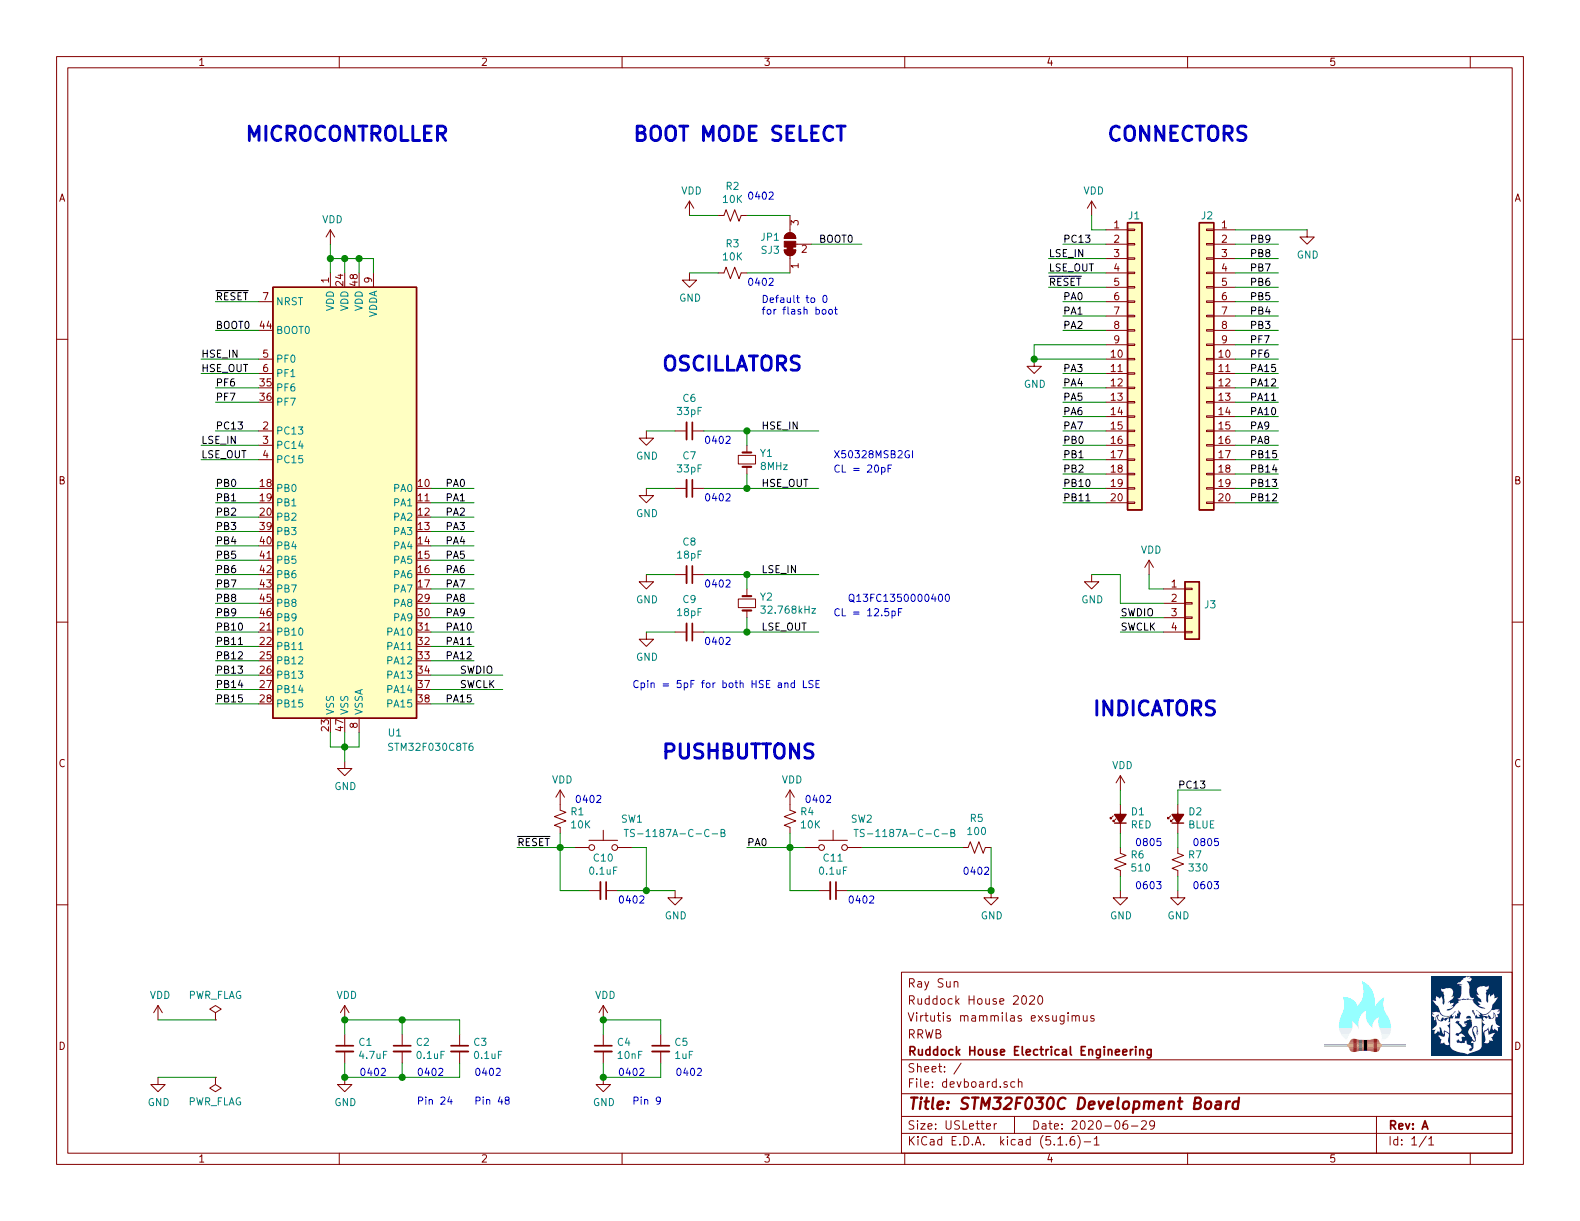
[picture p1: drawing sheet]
EESchema Schematic File Version 4
EELAYER 30 0
EELAYER END
$Descr USLetter 11000 8500
encoding utf-8
Sheet 1 1
Title "STM32F030C Development Board"
Date "2020-06-29"
Rev "A"
Comp "Ruddock House Electrical Engineering"
Comment1 "RRWB"
Comment2 "Virtutis mammilas exsugimus"
Comment3 "Ruddock House 2020"
Comment4 "Ray Sun"
$EndDescr
Wire Wire Line
	2400 5300 2400 5200
Wire Wire Line
	2300 5100 2300 5200
Wire Wire Line
	2300 5200 2400 5200
Connection ~ 2400 5200
Wire Wire Line
	2400 5200 2400 5100
Wire Wire Line
	2500 5100 2500 5200
Wire Wire Line
	2500 5200 2400 5200
$Comp
L Jumper:SolderJumper_3_Bridged12 JP?
U 1 1
P 5500 1700
AR Path="/5EF41CB3/5EFA557D" Ref="JP?"  Part="1" 
AR Path="/5EFA557D" Ref="JP1"  Part="1" 
F 0 "JP1" V 5546 1767 50  0000 L CNN
F 1 "SJ3" V 5455 1767 50  0000 L CNN
F 2 "timekey:SolderJumper-3_P1.3mm_Bridged12_Pad1.0x1.5mm_NoMark" H 5500 1700 50  0001 C CNN
F 3 "~" H 5500 1700 50  0001 C CNN
F 4 "Solder Jumper, 3 Pin, 1-2 Bridged" V 5500 1700 50  0001 C CNN "Comment"
F 5 "N/A" H 5500 1700 50  0001 C CNN "Package"
F 6 "N/A" V 5500 1700 50  0001 C CNN "LCSC"
	1    5500 1700
	0    -1   -1   0   
$EndComp
$Comp
L power:GND #PWR?
U 1 1
P 4800 1900
AR Path="/5EF41CB3/5EFA5583" Ref="#PWR?"  Part="1" 
AR Path="/5EFA5583" Ref="#PWR014"  Part="1" 
F 0 "#PWR014" H 4800 1650 50  0001 C CNN
F 1 "GND" H 4805 1727 50  0000 C CNN
F 2 "" H 4800 1900 50  0001 C CNN
F 3 "" H 4800 1900 50  0001 C CNN
	1    4800 1900
	1    0    0    -1  
$EndComp
$Comp
L Device:R_Small_US R?
U 1 1
P 5100 1500
AR Path="/5EF41CB3/5EFA558D" Ref="R?"  Part="1" 
AR Path="/5EFA558D" Ref="R2"  Part="1" 
F 0 "R2" V 4895 1500 50  0000 C CNN
F 1 "10K" V 4986 1500 50  0000 C CNN
F 2 "Resistor_SMD:R_0402_1005Metric" H 5100 1500 50  0001 C CNN
F 3 "~" H 5100 1500 50  0001 C CNN
F 4 "10K 0402 1% 1/16W" V 5100 1500 50  0001 C CNN "Comment"
F 5 "0402_R" H 5100 1500 50  0001 C CNN "Package"
F 6 " C25744" V 5100 1500 50  0001 C CNN "LCSC"
	1    5100 1500
	0    1    1    0   
$EndComp
Wire Wire Line
	4800 1900 5000 1900
Wire Wire Line
	5200 1900 5500 1900
Wire Wire Line
	5200 1500 5500 1500
Wire Wire Line
	5650 1700 6000 1700
Wire Wire Line
	4800 1500 5000 1500
$Comp
L MCU_ST_STM32F0:STM32F030C8Tx U?
U 1 1
P 2400 3500
AR Path="/5EF41CB3/5EFA559F" Ref="U?"  Part="1" 
AR Path="/5EFA559F" Ref="U1"  Part="1" 
F 0 "U1" H 2750 1900 50  0000 C CNN
F 1 "STM32F030C8T6" H 3000 1800 50  0000 C CNN
F 2 "Package_QFP:LQFP-48_7x7mm_P0.5mm" H 1900 2000 50  0001 R CNN
F 3 "http://www.st.com/st-web-ui/static/active/en/resource/technical/document/datasheet/DM00088500.pdf" H 2400 3500 50  0001 C CNN
F 4 "STM32F030C8T6" H 2400 3500 50  0001 C CNN "Comment"
F 5 "LQFP48" H 2400 3500 50  0001 C CNN "Package"
F 6 "C23922" H 2400 3500 50  0001 C CNN "LCSC"
	1    2400 3500
	1    0    0    -1  
$EndComp
$Comp
L power:VDD #PWR?
U 1 1
P 2300 1700
AR Path="/5EF41CB3/5EFA55A6" Ref="#PWR?"  Part="1" 
AR Path="/5EFA55A6" Ref="#PWR03"  Part="1" 
F 0 "#PWR03" H 2300 1550 50  0001 C CNN
F 1 "VDD" H 2315 1873 50  0000 C CNN
F 2 "" H 2300 1700 50  0001 C CNN
F 3 "" H 2300 1700 50  0001 C CNN
	1    2300 1700
	1    0    0    -1  
$EndComp
Wire Wire Line
	2300 1700 2300 1800
Wire Wire Line
	2400 1900 2400 1800
Wire Wire Line
	2400 1800 2300 1800
Connection ~ 2300 1800
Wire Wire Line
	2300 1800 2300 1900
Wire Wire Line
	2500 1900 2500 1800
Wire Wire Line
	2500 1800 2400 1800
Connection ~ 2400 1800
Wire Wire Line
	2600 1900 2600 1800
Wire Wire Line
	2600 1800 2500 1800
Connection ~ 2500 1800
Text Label 1400 2500 0    50   ~ 0
HSE_IN
Text Label 1400 2600 0    50   ~ 0
HSE_OUT
Text Label 1400 3100 0    50   ~ 0
LSE_IN
Text Label 1400 3200 0    50   ~ 0
LSE_OUT
Wire Wire Line
	1400 2500 1800 2500
Wire Wire Line
	1400 2600 1800 2600
Wire Wire Line
	1400 3100 1800 3100
Wire Wire Line
	1400 3200 1800 3200
$Comp
L Device:C_Small C?
U 1 1
P 2800 7300
AR Path="/5EF41CB3/5EFA55C5" Ref="C?"  Part="1" 
AR Path="/5EFA55C5" Ref="C2"  Part="1" 
F 0 "C2" H 2892 7346 50  0000 L CNN
F 1 "0.1uF" H 2892 7255 50  0000 L CNN
F 2 "Capacitor_SMD:C_0402_1005Metric" H 2800 7300 50  0001 C CNN
F 3 "~" H 2800 7300 50  0001 C CNN
F 4 "100nF 0402 16V" H 2800 7300 50  0001 C CNN "Comment"
F 5 "0402_C" H 2800 7300 50  0001 C CNN "Package"
F 6 "C1525" H 2800 7300 50  0001 C CNN "LCSC"
	1    2800 7300
	1    0    0    -1  
$EndComp
Text Notes 2900 7700 0    50   ~ 0
Pin 24
Text Notes 3300 7700 0    50   ~ 0
Pin 48
$Comp
L power:VDD #PWR?
U 1 1
P 2400 7100
AR Path="/5EF41CB3/5EFA55CD" Ref="#PWR?"  Part="1" 
AR Path="/5EFA55CD" Ref="#PWR05"  Part="1" 
F 0 "#PWR05" H 2400 6950 50  0001 C CNN
F 1 "VDD" H 2415 7273 50  0000 C CNN
F 2 "" H 2400 7100 50  0001 C CNN
F 3 "" H 2400 7100 50  0001 C CNN
	1    2400 7100
	1    0    0    -1  
$EndComp
$Comp
L power:GND #PWR?
U 1 1
P 2400 7500
AR Path="/5EF41CB3/5EFA55D3" Ref="#PWR?"  Part="1" 
AR Path="/5EFA55D3" Ref="#PWR06"  Part="1" 
F 0 "#PWR06" H 2400 7250 50  0001 C CNN
F 1 "GND" H 2405 7327 50  0000 C CNN
F 2 "" H 2400 7500 50  0001 C CNN
F 3 "" H 2400 7500 50  0001 C CNN
	1    2400 7500
	1    0    0    -1  
$EndComp
Wire Wire Line
	2400 7500 2800 7500
Wire Wire Line
	2400 7500 2400 7400
Wire Wire Line
	3200 7400 3200 7500
Connection ~ 2800 7500
Wire Wire Line
	2800 7500 3200 7500
Wire Wire Line
	2800 7400 2800 7500
Connection ~ 2400 7500
Wire Wire Line
	2800 7100 2800 7200
Wire Wire Line
	2400 7100 2800 7100
Wire Wire Line
	3200 7100 3200 7200
Connection ~ 2400 7100
Wire Wire Line
	2800 7100 3200 7100
Wire Wire Line
	2400 7100 2400 7200
Connection ~ 2800 7100
Text Notes 2500 7500 0    50   ~ 0
0402
Text Notes 2900 7500 0    50   ~ 0
0402
Text Notes 3300 7500 0    50   ~ 0
0402
$Comp
L Device:C_Small C?
U 1 1
P 2400 7300
AR Path="/5EF41CB3/5EFA561B" Ref="C?"  Part="1" 
AR Path="/5EFA561B" Ref="C1"  Part="1" 
F 0 "C1" H 2492 7346 50  0000 L CNN
F 1 "4.7uF" H 2492 7255 50  0000 L CNN
F 2 "Capacitor_SMD:C_0402_1005Metric" H 2400 7300 50  0001 C CNN
F 3 "~" H 2400 7300 50  0001 C CNN
F 4 "4.7uF 0402 10V" H 2400 7300 50  0001 C CNN "Comment"
F 5 "0402_C" H 2400 7300 50  0001 C CNN "Package"
F 6 "C23733" H 2400 7300 50  0001 C CNN "LCSC"
	1    2400 7300
	1    0    0    -1  
$EndComp
$Comp
L Device:C_Small C?
U 1 1
P 3200 7300
AR Path="/5EF41CB3/5EFA5624" Ref="C?"  Part="1" 
AR Path="/5EFA5624" Ref="C3"  Part="1" 
F 0 "C3" H 3292 7346 50  0000 L CNN
F 1 "0.1uF" H 3292 7255 50  0000 L CNN
F 2 "Capacitor_SMD:C_0402_1005Metric" H 3200 7300 50  0001 C CNN
F 3 "~" H 3200 7300 50  0001 C CNN
F 4 "100nF 0402 16V" H 3200 7300 50  0001 C CNN "Comment"
F 5 "0402_C" H 3200 7300 50  0001 C CNN "Package"
F 6 "C1525" H 3200 7300 50  0001 C CNN "LCSC"
	1    3200 7300
	1    0    0    -1  
$EndComp
$Comp
L Device:C_Small C?
U 1 1
P 4200 7300
AR Path="/5EF41CB3/5EFA562D" Ref="C?"  Part="1" 
AR Path="/5EFA562D" Ref="C4"  Part="1" 
F 0 "C4" H 4292 7346 50  0000 L CNN
F 1 "10nF" H 4292 7255 50  0000 L CNN
F 2 "Capacitor_SMD:C_0402_1005Metric" H 4200 7300 50  0001 C CNN
F 3 "~" H 4200 7300 50  0001 C CNN
F 4 "10nF 0402 50V" H 4200 7300 50  0001 C CNN "Comment"
F 5 "0402_C" H 4200 7300 50  0001 C CNN "Package"
F 6 " C15195" H 4200 7300 50  0001 C CNN "LCSC"
	1    4200 7300
	1    0    0    -1  
$EndComp
$Comp
L power:VDD #PWR?
U 1 1
P 4200 7100
AR Path="/5EF41CB3/5EFA5633" Ref="#PWR?"  Part="1" 
AR Path="/5EFA5633" Ref="#PWR07"  Part="1" 
F 0 "#PWR07" H 4200 6950 50  0001 C CNN
F 1 "VDD" H 4215 7273 50  0000 C CNN
F 2 "" H 4200 7100 50  0001 C CNN
F 3 "" H 4200 7100 50  0001 C CNN
	1    4200 7100
	1    0    0    -1  
$EndComp
$Comp
L power:GND #PWR?
U 1 1
P 4200 7500
AR Path="/5EF41CB3/5EFA5639" Ref="#PWR?"  Part="1" 
AR Path="/5EFA5639" Ref="#PWR08"  Part="1" 
F 0 "#PWR08" H 4200 7250 50  0001 C CNN
F 1 "GND" H 4205 7327 50  0000 C CNN
F 2 "" H 4200 7500 50  0001 C CNN
F 3 "" H 4200 7500 50  0001 C CNN
	1    4200 7500
	1    0    0    -1  
$EndComp
Wire Wire Line
	4200 7500 4600 7500
Wire Wire Line
	4200 7400 4200 7500
Connection ~ 4200 7500
Wire Wire Line
	4200 7100 4200 7200
Wire Wire Line
	4200 7100 4600 7100
Connection ~ 4200 7100
Text Notes 4300 7500 0    50   ~ 0
0402
$Comp
L Device:C_Small C?
U 1 1
P 4600 7300
AR Path="/5EF41CB3/5EFA5649" Ref="C?"  Part="1" 
AR Path="/5EFA5649" Ref="C5"  Part="1" 
F 0 "C5" H 4692 7346 50  0000 L CNN
F 1 "1uF" H 4692 7255 50  0000 L CNN
F 2 "Capacitor_SMD:C_0402_1005Metric" H 4600 7300 50  0001 C CNN
F 3 "~" H 4600 7300 50  0001 C CNN
F 4 "1uF 0402 25V" H 4600 7300 50  0001 C CNN "Comment"
F 5 "0402_C" H 4600 7300 50  0001 C CNN "Package"
F 6 "C52923" H 4600 7300 50  0001 C CNN "LCSC"
	1    4600 7300
	1    0    0    -1  
$EndComp
Wire Wire Line
	4600 7500 4600 7400
Wire Wire Line
	4600 7200 4600 7100
Text Notes 4400 7700 0    50   ~ 0
Pin 9
Text Notes 4700 7500 0    50   ~ 0
0402
Text Label 1500 2100 0    50   ~ 0
~RESET
Wire Wire Line
	1500 2100 1800 2100
Text Label 1500 2300 0    50   ~ 0
BOOT0
Wire Wire Line
	1500 2300 1800 2300
Text Label 5700 1700 0    50   ~ 0
BOOT0
Text Notes 4400 1000 0    100  ~ 20
BOOT MODE SELECT
Text Notes 5300 2200 0    50   ~ 0
Default to 0\nfor flash boot
Text Notes 4600 5300 0    100  ~ 20
PUSHBUTTONS
$Comp
L Switch:SW_Push SW?
U 1 1
P 4200 5900
AR Path="/5EF41CB3/5EFA565F" Ref="SW?"  Part="1" 
AR Path="/5EFA565F" Ref="SW1"  Part="1" 
F 0 "SW1" H 4400 6100 50  0000 C CNN
F 1 "TS-1187A-C-C-B" H 4700 6000 50  0000 C CNN
F 2 "timekey:SW_Push_PTS526" H 4200 6100 50  0001 C CNN
F 3 "https://datasheet.lcsc.com/szlcsc/XKB-TS-1187A-C-C-A_C318889.pdf" H 4200 6100 50  0001 C CNN
F 4 "Tactile Switch SPST 5.10mm X 5.10mm X 1.7mm 50mA 12VDC" H 4200 5900 50  0001 C CNN "Comment"
F 5 "SW-4_5.1x5.1x1.7" H 4200 5900 50  0001 C CNN "Package"
F 6 "C318889" H 4200 5900 50  0001 C CNN "LCSC"
	1    4200 5900
	1    0    0    -1  
$EndComp
$Comp
L Device:C_Small C?
U 1 1
P 4200 6200
AR Path="/5EF41CB3/5EFA5668" Ref="C?"  Part="1" 
AR Path="/5EFA5668" Ref="C10"  Part="1" 
F 0 "C10" V 3971 6200 50  0000 C CNN
F 1 "0.1uF" V 4062 6200 50  0000 C CNN
F 2 "Capacitor_SMD:C_0402_1005Metric" H 4200 6200 50  0001 C CNN
F 3 "~" H 4200 6200 50  0001 C CNN
F 4 "100nF 0402 16V" H 4200 6200 50  0001 C CNN "Comment"
F 5 "0402_C" H 4200 6200 50  0001 C CNN "Package"
F 6 "C1525" H 4200 6200 50  0001 C CNN "LCSC"
	1    4200 6200
	0    1    1    0   
$EndComp
Text Label 3600 5900 0    50   ~ 0
~RESET
Wire Wire Line
	3600 5900 3900 5900
Wire Wire Line
	4100 6200 3900 6200
Wire Wire Line
	3900 6200 3900 5900
Connection ~ 3900 5900
Wire Wire Line
	3900 5900 4000 5900
Wire Wire Line
	4300 6200 4500 6200
Wire Wire Line
	4500 6200 4500 5900
Wire Wire Line
	4500 5900 4400 5900
$Comp
L power:GND #PWR?
U 1 1
P 4700 6200
AR Path="/5EF41CB3/5EFA5677" Ref="#PWR?"  Part="1" 
AR Path="/5EFA5677" Ref="#PWR016"  Part="1" 
F 0 "#PWR016" H 4700 5950 50  0001 C CNN
F 1 "GND" H 4705 6027 50  0000 C CNN
F 2 "" H 4700 6200 50  0001 C CNN
F 3 "" H 4700 6200 50  0001 C CNN
	1    4700 6200
	1    0    0    -1  
$EndComp
Wire Wire Line
	4700 6200 4500 6200
Connection ~ 4500 6200
Text Notes 4600 2600 0    100  ~ 20
OSCILLATORS
$Comp
L Device:R_Small_US R?
U 1 1
P 5100 1900
AR Path="/5EF41CB3/5EFA5684" Ref="R?"  Part="1" 
AR Path="/5EFA5684" Ref="R3"  Part="1" 
F 0 "R3" V 4895 1900 50  0000 C CNN
F 1 "10K" V 4986 1900 50  0000 C CNN
F 2 "Resistor_SMD:R_0402_1005Metric" H 5100 1900 50  0001 C CNN
F 3 "~" H 5100 1900 50  0001 C CNN
F 4 "10K 0402 1% 1/16W" V 5100 1900 50  0001 C CNN "Comment"
F 5 "0402_R" H 5100 1900 50  0001 C CNN "Package"
F 6 " C25744" V 5100 1900 50  0001 C CNN "LCSC"
	1    5100 1900
	0    1    1    0   
$EndComp
Text Notes 1700 1000 0    100  ~ 20
MICROCONTROLLER
$Comp
L Connector_Generic:Conn_01x04 J?
U 1 1
P 8300 4200
AR Path="/5EF41CB3/5EFA568E" Ref="J?"  Part="1" 
AR Path="/5EFA568E" Ref="J3"  Part="1" 
F 0 "J3" H 8380 4192 50  0000 L CNN
F 1 "PinHeader_0.1_01x04" H 8380 4101 50  0001 L CNN
F 2 "Connector_PinHeader_2.54mm:PinHeader_1x04_P2.54mm_Vertical" H 8300 4200 50  0001 C CNN
F 3 "~" H 8300 4200 50  0001 C CNN
F 4 "Pin Header, 2.54mm Pitch, 01x04" H 8300 4200 50  0001 C CNN "Comment"
F 5 "N/A" H 8300 4200 50  0001 C CNN "Package"
F 6 "N/A" H 8300 4200 50  0001 C CNN "LCSC"
	1    8300 4200
	1    0    0    -1  
$EndComp
$Comp
L power:VDD #PWR?
U 1 1
P 8000 4000
AR Path="/5EF41CB3/5EFA5696" Ref="#PWR?"  Part="1" 
AR Path="/5EFA5696" Ref="#PWR020"  Part="1" 
F 0 "#PWR020" H 8000 3850 50  0001 C CNN
F 1 "VDD" H 8015 4173 50  0000 C CNN
F 2 "" H 8000 4000 50  0001 C CNN
F 3 "" H 8000 4000 50  0001 C CNN
	1    8000 4000
	1    0    0    -1  
$EndComp
Wire Wire Line
	8000 4000 8000 4100
Wire Wire Line
	8000 4100 8100 4100
$Comp
L power:GND #PWR?
U 1 1
P 7600 4000
AR Path="/5EF41CB3/5EFA569E" Ref="#PWR?"  Part="1" 
AR Path="/5EFA569E" Ref="#PWR019"  Part="1" 
F 0 "#PWR019" H 7600 3750 50  0001 C CNN
F 1 "GND" H 7605 3827 50  0000 C CNN
F 2 "" H 7600 4000 50  0001 C CNN
F 3 "" H 7600 4000 50  0001 C CNN
	1    7600 4000
	1    0    0    -1  
$EndComp
Wire Wire Line
	7600 4000 7800 4000
Wire Wire Line
	7800 4000 7800 4200
Wire Wire Line
	7800 4200 8100 4200
Text Label 7800 4400 0    50   ~ 0
SWCLK
Text Label 7800 4300 0    50   ~ 0
SWDIO
Wire Wire Line
	8100 4300 7800 4300
Wire Wire Line
	8100 4400 7800 4400
$Comp
L Device:R_Small_US R?
U 1 1
P 3900 5700
AR Path="/5EF41CB3/5EFA56AF" Ref="R?"  Part="1" 
AR Path="/5EFA56AF" Ref="R1"  Part="1" 
F 0 "R1" H 3832 5654 50  0000 R CNN
F 1 "10K" H 3832 5745 50  0000 R CNN
F 2 "Resistor_SMD:R_0402_1005Metric" H 3900 5700 50  0001 C CNN
F 3 "~" H 3900 5700 50  0001 C CNN
F 4 "10K 0402 1% 1/16W" V 3900 5700 50  0001 C CNN "Comment"
F 5 "0402_R" H 3900 5700 50  0001 C CNN "Package"
F 6 " C25744" V 3900 5700 50  0001 C CNN "LCSC"
	1    3900 5700
	-1   0    0    1   
$EndComp
Wire Wire Line
	3900 5900 3900 5800
$Comp
L power:VDD #PWR?
U 1 1
P 3900 5600
AR Path="/5EF41CB3/5EFA56B6" Ref="#PWR?"  Part="1" 
AR Path="/5EFA56B6" Ref="#PWR015"  Part="1" 
F 0 "#PWR015" H 3900 5450 50  0001 C CNN
F 1 "VDD" H 3915 5773 50  0000 C CNN
F 2 "" H 3900 5600 50  0001 C CNN
F 3 "" H 3900 5600 50  0001 C CNN
	1    3900 5600
	1    0    0    -1  
$EndComp
$Comp
L Device:Crystal_Small Y?
U 1 1
P 5200 3200
AR Path="/5EF41CB3/5EFA56BF" Ref="Y?"  Part="1" 
AR Path="/5EFA56BF" Ref="Y1"  Part="1" 
F 0 "Y1" V 5154 3288 50  0000 L CNN
F 1 "8MHz" V 5245 3288 50  0000 L CNN
F 2 "timekey:Crystal_X50328MSB2GI" H 5200 3200 50  0001 C CNN
F 3 "https://datasheet.lcsc.com/szlcsc/1903061615_Yangxing-Tech-X50328MSB2GI_C115962.pdf" H 5200 3200 50  0001 C CNN
F 4 "X50328MSB2GI 8MHz" V 5200 3200 50  0001 C CNN "Comment"
F 5 "SMD-5032_2P" V 5200 3200 50  0001 C CNN "Package"
F 6 "C115962" V 5200 3200 50  0001 C CNN "LCSC"
	1    5200 3200
	0    1    1    0   
$EndComp
$Comp
L Device:Crystal_Small Y?
U 1 1
P 5200 4200
AR Path="/5EF41CB3/5EFA56C8" Ref="Y?"  Part="1" 
AR Path="/5EFA56C8" Ref="Y2"  Part="1" 
F 0 "Y2" V 5154 4288 50  0000 L CNN
F 1 "32.768kHz" V 5245 4288 50  0000 L CNN
F 2 "timekey:Crystal_Q13FC1350000400" H 5200 4200 50  0001 C CNN
F 3 "https://datasheet.lcsc.com/szlcsc/1901081604_Seiko-Epson-Q13FC1350000400_C32346.pdf" H 5200 4200 50  0001 C CNN
F 4 "Q13FC1350000400 32.768kHz" V 5200 4200 50  0001 C CNN "Comment"
F 5 "SMD-3215_2P" V 5200 4200 50  0001 C CNN "Package"
F 6 "C32346" V 5200 4200 50  0001 C CNN "LCSC"
	1    5200 4200
	0    1    1    0   
$EndComp
Text Notes 5800 3300 0    50   ~ 0
CL = 20pF
Text Label 5300 3000 0    50   ~ 0
HSE_IN
Text Label 5300 3400 0    50   ~ 0
HSE_OUT
Wire Wire Line
	5200 3400 5200 3300
Wire Wire Line
	5200 3000 5200 3100
Wire Wire Line
	5200 3000 5700 3000
Wire Wire Line
	5200 3400 5700 3400
Text Label 5300 4000 0    50   ~ 0
LSE_IN
Text Label 5300 4400 0    50   ~ 0
LSE_OUT
Wire Wire Line
	5700 4000 5200 4000
Wire Wire Line
	5200 4000 5200 4100
Wire Wire Line
	5700 4400 5200 4400
Wire Wire Line
	5200 4400 5200 4300
Text Notes 5800 4300 0    50   ~ 0
CL = 12.5pF
Text Notes 4400 4800 0    50   ~ 0
Cpin = 5pF for both HSE and LSE
$Comp
L Device:C_Small C?
U 1 1
P 4800 3000
AR Path="/5EF41CB3/5EFA56E3" Ref="C?"  Part="1" 
AR Path="/5EFA56E3" Ref="C6"  Part="1" 
F 0 "C6" V 4571 3000 50  0000 C CNN
F 1 "33pF" V 4662 3000 50  0000 C CNN
F 2 "Capacitor_SMD:C_0402_1005Metric" H 4800 3000 50  0001 C CNN
F 3 "~" H 4800 3000 50  0001 C CNN
F 4 "33pF 0402 50V" H 4800 3000 50  0001 C CNN "Comment"
F 5 "0402_C" H 4800 3000 50  0001 C CNN "Package"
F 6 "C1562" H 4800 3000 50  0001 C CNN "LCSC"
	1    4800 3000
	0    1    1    0   
$EndComp
$Comp
L Device:C_Small C?
U 1 1
P 4800 3400
AR Path="/5EF41CB3/5EFA56EC" Ref="C?"  Part="1" 
AR Path="/5EFA56EC" Ref="C7"  Part="1" 
F 0 "C7" V 4571 3400 50  0000 C CNN
F 1 "33pF" V 4662 3400 50  0000 C CNN
F 2 "Capacitor_SMD:C_0402_1005Metric" H 4800 3400 50  0001 C CNN
F 3 "~" H 4800 3400 50  0001 C CNN
F 4 "33pF 0402 50V" H 4800 3400 50  0001 C CNN "Comment"
F 5 "0402_C" H 4800 3400 50  0001 C CNN "Package"
F 6 "C1562" H 4800 3400 50  0001 C CNN "LCSC"
	1    4800 3400
	0    1    1    0   
$EndComp
Text Notes 5200 1400 0    50   ~ 0
0402
Text Notes 5200 2000 0    50   ~ 0
0402
Text Notes 4900 3100 0    50   ~ 0
0402
Text Notes 4900 3500 0    50   ~ 0
0402
Wire Wire Line
	4900 3400 5200 3400
Connection ~ 5200 3400
Wire Wire Line
	4900 3000 5200 3000
Connection ~ 5200 3000
$Comp
L power:GND #PWR?
U 1 1
P 4500 3000
AR Path="/5EF41CB3/5EFA56FA" Ref="#PWR?"  Part="1" 
AR Path="/5EFA56FA" Ref="#PWR09"  Part="1" 
F 0 "#PWR09" H 4500 2750 50  0001 C CNN
F 1 "GND" H 4505 2827 50  0000 C CNN
F 2 "" H 4500 3000 50  0001 C CNN
F 3 "" H 4500 3000 50  0001 C CNN
	1    4500 3000
	1    0    0    -1  
$EndComp
Wire Wire Line
	4500 3000 4700 3000
$Comp
L power:GND #PWR?
U 1 1
P 4500 3400
AR Path="/5EF41CB3/5EFA5701" Ref="#PWR?"  Part="1" 
AR Path="/5EFA5701" Ref="#PWR010"  Part="1" 
F 0 "#PWR010" H 4500 3150 50  0001 C CNN
F 1 "GND" H 4505 3227 50  0000 C CNN
F 2 "" H 4500 3400 50  0001 C CNN
F 3 "" H 4500 3400 50  0001 C CNN
	1    4500 3400
	1    0    0    -1  
$EndComp
Wire Wire Line
	4500 3400 4700 3400
$Comp
L Device:C_Small C?
U 1 1
P 4800 4000
AR Path="/5EF41CB3/5EFA570B" Ref="C?"  Part="1" 
AR Path="/5EFA570B" Ref="C8"  Part="1" 
F 0 "C8" V 4571 4000 50  0000 C CNN
F 1 "18pF" V 4662 4000 50  0000 C CNN
F 2 "Capacitor_SMD:C_0402_1005Metric" H 4800 4000 50  0001 C CNN
F 3 "~" H 4800 4000 50  0001 C CNN
F 4 "18pF 0402 50V" H 4800 4000 50  0001 C CNN "Comment"
F 5 "0402_C" H 4800 4000 50  0001 C CNN "Package"
F 6 "C1549" H 4800 4000 50  0001 C CNN "LCSC"
	1    4800 4000
	0    1    1    0   
$EndComp
Text Notes 4900 4100 0    50   ~ 0
0402
Text Notes 4900 4500 0    50   ~ 0
0402
$Comp
L Device:C_Small C?
U 1 1
P 4800 4400
AR Path="/5EF41CB3/5EFA5716" Ref="C?"  Part="1" 
AR Path="/5EFA5716" Ref="C9"  Part="1" 
F 0 "C9" V 4571 4400 50  0000 C CNN
F 1 "18pF" V 4662 4400 50  0000 C CNN
F 2 "Capacitor_SMD:C_0402_1005Metric" H 4800 4400 50  0001 C CNN
F 3 "~" H 4800 4400 50  0001 C CNN
F 4 "18pF 0402 50V" H 4800 4400 50  0001 C CNN "Comment"
F 5 "0402_C" H 4800 4400 50  0001 C CNN "Package"
F 6 "C1549" H 4800 4400 50  0001 C CNN "LCSC"
	1    4800 4400
	0    1    1    0   
$EndComp
$Comp
L power:GND #PWR?
U 1 1
P 4500 4000
AR Path="/5EF41CB3/5EFA571C" Ref="#PWR?"  Part="1" 
AR Path="/5EFA571C" Ref="#PWR011"  Part="1" 
F 0 "#PWR011" H 4500 3750 50  0001 C CNN
F 1 "GND" H 4505 3827 50  0000 C CNN
F 2 "" H 4500 4000 50  0001 C CNN
F 3 "" H 4500 4000 50  0001 C CNN
	1    4500 4000
	1    0    0    -1  
$EndComp
$Comp
L power:GND #PWR?
U 1 1
P 4500 4400
AR Path="/5EF41CB3/5EFA5722" Ref="#PWR?"  Part="1" 
AR Path="/5EFA5722" Ref="#PWR012"  Part="1" 
F 0 "#PWR012" H 4500 4150 50  0001 C CNN
F 1 "GND" H 4505 4227 50  0000 C CNN
F 2 "" H 4500 4400 50  0001 C CNN
F 3 "" H 4500 4400 50  0001 C CNN
	1    4500 4400
	1    0    0    -1  
$EndComp
Wire Wire Line
	4500 4000 4700 4000
Wire Wire Line
	4500 4400 4700 4400
Wire Wire Line
	4900 4000 5200 4000
Connection ~ 5200 4000
Wire Wire Line
	4900 4400 5200 4400
Connection ~ 5200 4400
Text Notes 5900 4200 0    50   ~ 0
Q13FC1350000400
Text Notes 5800 3200 0    50   ~ 0
X50328MSB2GI
$Comp
L power:VDD #PWR?
U 1 1
P 4800 1500
AR Path="/5EF41CB3/5EFA5730" Ref="#PWR?"  Part="1" 
AR Path="/5EFA5730" Ref="#PWR013"  Part="1" 
F 0 "#PWR013" H 4800 1350 50  0001 C CNN
F 1 "VDD" H 4815 1673 50  0000 C CNN
F 2 "" H 4800 1500 50  0001 C CNN
F 3 "" H 4800 1500 50  0001 C CNN
	1    4800 1500
	1    0    0    -1  
$EndComp
Text Notes 4300 6300 0    50   ~ 0
0402
Text Notes 4000 5600 0    50   ~ 0
0402
$Comp
L power:GND #PWR?
U 1 1
P 2400 5300
AR Path="/5EF41CB3/5EFA5738" Ref="#PWR?"  Part="1" 
AR Path="/5EFA5738" Ref="#PWR04"  Part="1" 
F 0 "#PWR04" H 2400 5050 50  0001 C CNN
F 1 "GND" H 2405 5127 50  0000 C CNN
F 2 "" H 2400 5300 50  0001 C CNN
F 3 "" H 2400 5300 50  0001 C CNN
	1    2400 5300
	1    0    0    -1  
$EndComp
$Comp
L power:VDD #PWR01
U 1 1
P 1100 7100
F 0 "#PWR01" H 1100 6950 50  0001 C CNN
F 1 "VDD" H 1115 7273 50  0000 C CNN
F 2 "" H 1100 7100 50  0001 C CNN
F 3 "" H 1100 7100 50  0001 C CNN
	1    1100 7100
	1    0    0    -1  
$EndComp
$Comp
L power:GND #PWR02
U 1 1
P 1100 7500
F 0 "#PWR02" H 1100 7250 50  0001 C CNN
F 1 "GND" H 1105 7327 50  0000 C CNN
F 2 "" H 1100 7500 50  0001 C CNN
F 3 "" H 1100 7500 50  0001 C CNN
	1    1100 7500
	1    0    0    -1  
$EndComp
$Comp
L power:PWR_FLAG #FLG01
U 1 1
P 1500 7100
F 0 "#FLG01" H 1500 7175 50  0001 C CNN
F 1 "PWR_FLAG" H 1500 7273 50  0000 C CNN
F 2 "" H 1500 7100 50  0001 C CNN
F 3 "~" H 1500 7100 50  0001 C CNN
	1    1500 7100
	1    0    0    -1  
$EndComp
$Comp
L power:PWR_FLAG #FLG02
U 1 1
P 1500 7500
F 0 "#FLG02" H 1500 7575 50  0001 C CNN
F 1 "PWR_FLAG" H 1500 7673 50  0000 C CNN
F 2 "" H 1500 7500 50  0001 C CNN
F 3 "~" H 1500 7500 50  0001 C CNN
	1    1500 7500
	-1   0    0    1   
$EndComp
Wire Wire Line
	1100 7500 1500 7500
Wire Wire Line
	1100 7100 1500 7100
Text Label 1500 2700 0    50   ~ 0
PF6
Text Label 1500 2800 0    50   ~ 0
PF7
Wire Wire Line
	1500 2700 1800 2700
Wire Wire Line
	1500 2800 1800 2800
Text Label 1500 3000 0    50   ~ 0
PC13
Wire Wire Line
	1500 3000 1800 3000
Text Label 1500 3400 0    50   ~ 0
PB0
Text Label 1500 3500 0    50   ~ 0
PB1
Text Label 1500 3600 0    50   ~ 0
PB2
Text Label 1500 3700 0    50   ~ 0
PB3
Text Label 1500 3800 0    50   ~ 0
PB4
Text Label 1500 3900 0    50   ~ 0
PB5
Text Label 1500 4000 0    50   ~ 0
PB6
Text Label 1500 4100 0    50   ~ 0
PB7
Text Label 1500 4200 0    50   ~ 0
PB8
Text Label 1500 4300 0    50   ~ 0
PB9
Text Label 1500 4400 0    50   ~ 0
PB10
Text Label 1500 4500 0    50   ~ 0
PB11
Text Label 1500 4600 0    50   ~ 0
PB12
Text Label 1500 4700 0    50   ~ 0
PB13
Text Label 1500 4800 0    50   ~ 0
PB14
Text Label 1500 4900 0    50   ~ 0
PB15
Wire Wire Line
	1500 3400 1800 3400
Wire Wire Line
	1500 3500 1800 3500
Wire Wire Line
	1500 3600 1800 3600
Wire Wire Line
	1500 3700 1800 3700
Wire Wire Line
	1500 3800 1800 3800
Wire Wire Line
	1500 3900 1800 3900
Wire Wire Line
	1500 4000 1800 4000
Wire Wire Line
	1500 4100 1800 4100
Wire Wire Line
	1500 4200 1800 4200
Wire Wire Line
	1500 4300 1800 4300
Wire Wire Line
	1500 4400 1800 4400
Wire Wire Line
	1500 4500 1800 4500
Wire Wire Line
	1500 4600 1800 4600
Wire Wire Line
	1500 4700 1800 4700
Wire Wire Line
	1500 4800 1800 4800
Wire Wire Line
	1500 4900 1800 4900
Text Label 3100 3400 0    50   ~ 0
PA0
Text Label 3100 3500 0    50   ~ 0
PA1
Text Label 3100 3600 0    50   ~ 0
PA2
Text Label 3100 3700 0    50   ~ 0
PA3
Text Label 3100 3800 0    50   ~ 0
PA4
Text Label 3100 3900 0    50   ~ 0
PA5
Text Label 3100 4000 0    50   ~ 0
PA6
Text Label 3100 4100 0    50   ~ 0
PA7
Text Label 3100 4200 0    50   ~ 0
PA8
Text Label 3100 4300 0    50   ~ 0
PA9
Text Label 3100 4400 0    50   ~ 0
PA10
Text Label 3100 4500 0    50   ~ 0
PA11
Text Label 3100 4600 0    50   ~ 0
PA12
Text Label 3100 4900 0    50   ~ 0
PA15
Text Label 3200 4700 0    50   ~ 0
SWDIO
Text Label 3200 4800 0    50   ~ 0
SWCLK
Wire Wire Line
	3500 4700 3000 4700
Wire Wire Line
	3500 4800 3000 4800
Wire Wire Line
	3300 4900 3000 4900
Wire Wire Line
	3300 3400 3000 3400
Wire Wire Line
	3300 3500 3000 3500
Wire Wire Line
	3300 3600 3000 3600
Wire Wire Line
	3300 3700 3000 3700
Wire Wire Line
	3300 3800 3000 3800
Wire Wire Line
	3300 3900 3000 3900
Wire Wire Line
	3300 4000 3000 4000
Wire Wire Line
	3300 4100 3000 4100
Wire Wire Line
	3300 4200 3000 4200
Wire Wire Line
	3300 4300 3000 4300
Wire Wire Line
	3300 4400 3000 4400
Wire Wire Line
	3300 4500 3000 4500
Wire Wire Line
	3300 4600 3000 4600
Text Label 7300 1800 0    50   ~ 0
LSE_IN
Text Label 7300 1900 0    50   ~ 0
LSE_OUT
Wire Wire Line
	7300 1800 7700 1800
Wire Wire Line
	7300 1900 7700 1900
Text Label 7400 1700 0    50   ~ 0
PC13
Wire Wire Line
	7400 1700 7700 1700
Text Label 7400 2100 0    50   ~ 0
PA0
Text Label 7400 2200 0    50   ~ 0
PA1
Text Label 7400 2300 0    50   ~ 0
PA2
Text Label 7400 2600 0    50   ~ 0
PA3
Text Label 7400 2700 0    50   ~ 0
PA4
Text Label 7400 2800 0    50   ~ 0
PA5
Text Label 7400 2900 0    50   ~ 0
PA6
Text Label 7400 3000 0    50   ~ 0
PA7
Wire Wire Line
	7700 2100 7400 2100
Wire Wire Line
	7700 2200 7400 2200
Wire Wire Line
	7700 2300 7400 2300
Wire Wire Line
	7700 2600 7400 2600
Wire Wire Line
	7700 2700 7400 2700
Wire Wire Line
	7700 2800 7400 2800
Wire Wire Line
	7700 2900 7400 2900
Wire Wire Line
	7700 3000 7400 3000
Text Label 7300 2000 0    50   ~ 0
~RESET
Wire Wire Line
	7300 2000 7700 2000
Text Label 7400 3100 0    50   ~ 0
PB0
Text Label 7400 3200 0    50   ~ 0
PB1
Wire Wire Line
	7400 3100 7700 3100
Wire Wire Line
	7400 3200 7700 3200
Text Label 7400 3400 0    50   ~ 0
PB10
Text Label 7400 3500 0    50   ~ 0
PB11
Wire Wire Line
	7400 3400 7700 3400
Wire Wire Line
	7400 3500 7700 3500
Text Label 7400 3300 0    50   ~ 0
PB2
Wire Wire Line
	7400 3300 7700 3300
$Comp
L Connector_Generic:Conn_01x20 J1
U 1 1
P 7900 2500
F 0 "J1" H 7850 3500 50  0000 L CNN
F 1 "PinHeader_0.1_01x20" H 7980 2401 50  0001 L CNN
F 2 "Connector_PinHeader_2.54mm:PinHeader_1x20_P2.54mm_Vertical" H 7900 2500 50  0001 C CNN
F 3 "~" H 7900 2500 50  0001 C CNN
F 4 "Pin Header, 2.54mm Pitch, 01x20" H 7900 2500 50  0001 C CNN "Comment"
F 5 "N/A" H 7900 2500 50  0001 C CNN "Package"
F 6 "N/A" H 7900 2500 50  0001 C CNN "LCSC"
	1    7900 2500
	1    0    0    -1  
$EndComp
$Comp
L Connector_Generic:Conn_01x20 J2
U 1 1
P 8400 2500
F 0 "J2" H 8350 3500 50  0000 L CNN
F 1 "PinHeader_0.1_01x20" H 8480 2401 50  0001 L CNN
F 2 "Connector_PinHeader_2.54mm:PinHeader_1x20_P2.54mm_Vertical" H 8400 2500 50  0001 C CNN
F 3 "~" H 8400 2500 50  0001 C CNN
F 4 "Pin Header, 2.54mm Pitch, 01x20" H 8400 2500 50  0001 C CNN "Comment"
F 5 "N/A" H 8400 2500 50  0001 C CNN "Package"
F 6 "N/A" H 8400 2500 50  0001 C CNN "LCSC"
	1    8400 2500
	-1   0    0    -1  
$EndComp
Text Label 8700 3400 0    50   ~ 0
PB13
Text Label 8700 3500 0    50   ~ 0
PB12
Text Label 8700 3300 0    50   ~ 0
PB14
Text Label 8700 3200 0    50   ~ 0
PB15
Text Label 8700 3100 0    50   ~ 0
PA8
Text Label 8700 3000 0    50   ~ 0
PA9
Text Label 8700 2900 0    50   ~ 0
PA10
Text Label 8700 2800 0    50   ~ 0
PA11
Text Label 8700 2700 0    50   ~ 0
PA12
Text Label 8700 2600 0    50   ~ 0
PA15
Text Label 8700 2500 0    50   ~ 0
PF6
Text Label 8700 2400 0    50   ~ 0
PF7
Text Label 8700 2300 0    50   ~ 0
PB3
Text Label 8700 2200 0    50   ~ 0
PB4
Text Label 8700 2100 0    50   ~ 0
PB5
Text Label 8700 2000 0    50   ~ 0
PB6
Text Label 8700 1900 0    50   ~ 0
PB7
Text Label 8700 1800 0    50   ~ 0
PB8
Text Label 8700 1700 0    50   ~ 0
PB9
$Comp
L power:VDD #PWR?
U 1 1
P 7600 1500
AR Path="/5EF41CB3/5F166BA5" Ref="#PWR?"  Part="1" 
AR Path="/5F166BA5" Ref="#PWR017"  Part="1" 
F 0 "#PWR017" H 7600 1350 50  0001 C CNN
F 1 "VDD" H 7615 1673 50  0000 C CNN
F 2 "" H 7600 1500 50  0001 C CNN
F 3 "" H 7600 1500 50  0001 C CNN
	1    7600 1500
	1    0    0    -1  
$EndComp
Wire Wire Line
	7700 1600 7600 1600
Wire Wire Line
	7600 1600 7600 1500
$Comp
L power:GND #PWR?
U 1 1
P 9100 1600
AR Path="/5EF41CB3/5F178D9A" Ref="#PWR?"  Part="1" 
AR Path="/5F178D9A" Ref="#PWR021"  Part="1" 
F 0 "#PWR021" H 9100 1350 50  0001 C CNN
F 1 "GND" H 9105 1427 50  0000 C CNN
F 2 "" H 9100 1600 50  0001 C CNN
F 3 "" H 9100 1600 50  0001 C CNN
	1    9100 1600
	1    0    0    -1  
$EndComp
Wire Wire Line
	9100 1600 8600 1600
Wire Wire Line
	8900 1700 8600 1700
Wire Wire Line
	8900 1800 8600 1800
Wire Wire Line
	8900 1900 8600 1900
Wire Wire Line
	8900 2000 8600 2000
Wire Wire Line
	8900 2100 8600 2100
Wire Wire Line
	8900 2200 8600 2200
Wire Wire Line
	8900 2300 8600 2300
Wire Wire Line
	8900 2400 8600 2400
Wire Wire Line
	8900 2500 8600 2500
Wire Wire Line
	8900 2600 8600 2600
Wire Wire Line
	8900 2700 8600 2700
Wire Wire Line
	8900 2800 8600 2800
Wire Wire Line
	8900 2900 8600 2900
Wire Wire Line
	8900 3000 8600 3000
Wire Wire Line
	8900 3100 8600 3100
Wire Wire Line
	8900 3200 8600 3200
Wire Wire Line
	8900 3300 8600 3300
Wire Wire Line
	8900 3400 8600 3400
Wire Wire Line
	8900 3500 8600 3500
Text Notes 7700 1000 0    100  ~ 20
CONNECTORS
$Comp
L power:GND #PWR?
U 1 1
P 7200 2500
AR Path="/5EF41CB3/5EFC678C" Ref="#PWR?"  Part="1" 
AR Path="/5EFC678C" Ref="#PWR0101"  Part="1" 
F 0 "#PWR0101" H 7200 2250 50  0001 C CNN
F 1 "GND" H 7205 2327 50  0000 C CNN
F 2 "" H 7200 2500 50  0001 C CNN
F 3 "" H 7200 2500 50  0001 C CNN
	1    7200 2500
	1    0    0    -1  
$EndComp
Wire Wire Line
	7200 2500 7700 2500
Wire Wire Line
	7700 2400 7200 2400
Wire Wire Line
	7200 2400 7200 2500
Connection ~ 7200 2500
Text Notes 7600 5000 0    100  ~ 20
INDICATORS
$Comp
L Device:R_Small_US R?
U 1 1
P 7800 6000
AR Path="/5EF41CB3/5EFE4910" Ref="R?"  Part="1" 
AR Path="/5EFE4910" Ref="R6"  Part="1" 
F 0 "R6" H 7732 5954 50  0000 R CNN
F 1 "510" H 7732 6045 50  0000 R CNN
F 2 "Resistor_SMD:R_0603_1608Metric" H 7800 6000 50  0001 C CNN
F 3 "~" H 7800 6000 50  0001 C CNN
F 4 "510 Ohm 0603 1% 1/10W" V 7800 6000 50  0001 C CNN "Comment"
F 5 "0603_R" H 7800 6000 50  0001 C CNN "Package"
F 6 "C23193" V 7800 6000 50  0001 C CNN "LCSC"
	1    7800 6000
	-1   0    0    1   
$EndComp
$Comp
L Device:R_Small_US R?
U 1 1
P 8200 6000
AR Path="/5EF41CB3/5EFE5493" Ref="R?"  Part="1" 
AR Path="/5EFE5493" Ref="R7"  Part="1" 
F 0 "R7" H 8132 5954 50  0000 R CNN
F 1 "330" H 8132 6045 50  0000 R CNN
F 2 "Resistor_SMD:R_0603_1608Metric" H 8200 6000 50  0001 C CNN
F 3 "~" H 8200 6000 50  0001 C CNN
F 4 "330 Ohm 0603 1% 1/10W" V 8200 6000 50  0001 C CNN "Comment"
F 5 "0603_R" H 8200 6000 50  0001 C CNN "Package"
F 6 "C23138" V 8200 6000 50  0001 C CNN "LCSC"
	1    8200 6000
	-1   0    0    1   
$EndComp
$Comp
L Device:LED_Small_ALT D2
U 1 1
P 8200 5700
F 0 "D2" V 8246 5630 50  0000 R CNN
F 1 "BLUE" V 8155 5630 50  0000 R CNN
F 2 "LED_SMD:LED_0805_2012Metric" V 8200 5700 50  0001 C CNN
F 3 "~" V 8200 5700 50  0001 C CNN
F 4 "C2293 Blue LED" V 8200 5700 50  0001 C CNN "Comment"
F 5 "0805_LED" V 8200 5700 50  0001 C CNN "Package"
F 6 "C2293" V 8200 5700 50  0001 C CNN "LCSC"
	1    8200 5700
	0    -1   -1   0   
$EndComp
$Comp
L Device:LED_Small_ALT D1
U 1 1
P 7800 5700
F 0 "D1" V 7846 5630 50  0000 R CNN
F 1 "RED" V 7755 5630 50  0000 R CNN
F 2 "LED_SMD:LED_0805_2012Metric" V 7800 5700 50  0001 C CNN
F 3 "~" V 7800 5700 50  0001 C CNN
F 4 "FC-2012HRK-620D Red 0603" V 7800 5700 50  0001 C CNN "Comment"
F 5 "0805_LED" V 7800 5700 50  0001 C CNN "Package"
F 6 "C84256" V 7800 5700 50  0001 C CNN "LCSC"
	1    7800 5700
	0    -1   -1   0   
$EndComp
Text Label 8200 5500 0    50   ~ 0
PC13
Wire Wire Line
	8500 5500 8200 5500
Wire Wire Line
	8200 5600 8200 5500
$Comp
L power:GND #PWR?
U 1 1
P 8200 6200
AR Path="/5EF41CB3/5EFFDE02" Ref="#PWR?"  Part="1" 
AR Path="/5EFFDE02" Ref="#PWR0102"  Part="1" 
F 0 "#PWR0102" H 8200 5950 50  0001 C CNN
F 1 "GND" H 8205 6027 50  0000 C CNN
F 2 "" H 8200 6200 50  0001 C CNN
F 3 "" H 8200 6200 50  0001 C CNN
	1    8200 6200
	1    0    0    -1  
$EndComp
Wire Wire Line
	8200 6200 8200 6100
Wire Wire Line
	8200 5900 8200 5800
Wire Wire Line
	7800 5900 7800 5800
$Comp
L power:GND #PWR?
U 1 1
P 7800 6200
AR Path="/5EF41CB3/5F014FD9" Ref="#PWR?"  Part="1" 
AR Path="/5F014FD9" Ref="#PWR0103"  Part="1" 
F 0 "#PWR0103" H 7800 5950 50  0001 C CNN
F 1 "GND" H 7805 6027 50  0000 C CNN
F 2 "" H 7800 6200 50  0001 C CNN
F 3 "" H 7800 6200 50  0001 C CNN
	1    7800 6200
	1    0    0    -1  
$EndComp
Wire Wire Line
	7800 6200 7800 6100
$Comp
L power:VDD #PWR?
U 1 1
P 7800 5500
AR Path="/5EF41CB3/5F01CF05" Ref="#PWR?"  Part="1" 
AR Path="/5F01CF05" Ref="#PWR0104"  Part="1" 
F 0 "#PWR0104" H 7800 5350 50  0001 C CNN
F 1 "VDD" H 7815 5673 50  0000 C CNN
F 2 "" H 7800 5500 50  0001 C CNN
F 3 "" H 7800 5500 50  0001 C CNN
	1    7800 5500
	1    0    0    -1  
$EndComp
Wire Wire Line
	7800 5500 7800 5600
$Comp
L Device:C_Small C?
U 1 1
P 5800 6200
AR Path="/5EF41CB3/5F0836E8" Ref="C?"  Part="1" 
AR Path="/5F0836E8" Ref="C11"  Part="1" 
F 0 "C11" V 5571 6200 50  0000 C CNN
F 1 "0.1uF" V 5662 6200 50  0000 C CNN
F 2 "Capacitor_SMD:C_0402_1005Metric" H 5800 6200 50  0001 C CNN
F 3 "~" H 5800 6200 50  0001 C CNN
F 4 "100nF 0402 16V" H 5800 6200 50  0001 C CNN "Comment"
F 5 "0402_C" H 5800 6200 50  0001 C CNN "Package"
F 6 "C1525" H 5800 6200 50  0001 C CNN "LCSC"
	1    5800 6200
	0    1    1    0   
$EndComp
Text Label 5200 5900 0    50   ~ 0
PA0
Wire Wire Line
	5200 5900 5500 5900
Wire Wire Line
	5700 6200 5500 6200
Wire Wire Line
	5500 6200 5500 5900
Connection ~ 5500 5900
Wire Wire Line
	5500 5900 5600 5900
$Comp
L power:GND #PWR?
U 1 1
P 6900 6200
AR Path="/5EF41CB3/5F0836F7" Ref="#PWR?"  Part="1" 
AR Path="/5F0836F7" Ref="#PWR0105"  Part="1" 
F 0 "#PWR0105" H 6900 5950 50  0001 C CNN
F 1 "GND" H 6905 6027 50  0000 C CNN
F 2 "" H 6900 6200 50  0001 C CNN
F 3 "" H 6900 6200 50  0001 C CNN
	1    6900 6200
	1    0    0    -1  
$EndComp
$Comp
L Device:R_Small_US R?
U 1 1
P 5500 5700
AR Path="/5EF41CB3/5F083702" Ref="R?"  Part="1" 
AR Path="/5F083702" Ref="R4"  Part="1" 
F 0 "R4" H 5432 5654 50  0000 R CNN
F 1 "10K" H 5432 5745 50  0000 R CNN
F 2 "Resistor_SMD:R_0402_1005Metric" H 5500 5700 50  0001 C CNN
F 3 "~" H 5500 5700 50  0001 C CNN
F 4 "10K 0402 1% 1/16W" V 5500 5700 50  0001 C CNN "Comment"
F 5 "0402_R" H 5500 5700 50  0001 C CNN "Package"
F 6 " C25744" V 5500 5700 50  0001 C CNN "LCSC"
	1    5500 5700
	-1   0    0    1   
$EndComp
Wire Wire Line
	5500 5900 5500 5800
$Comp
L power:VDD #PWR?
U 1 1
P 5500 5600
AR Path="/5EF41CB3/5F083709" Ref="#PWR?"  Part="1" 
AR Path="/5F083709" Ref="#PWR0106"  Part="1" 
F 0 "#PWR0106" H 5500 5450 50  0001 C CNN
F 1 "VDD" H 5515 5773 50  0000 C CNN
F 2 "" H 5500 5600 50  0001 C CNN
F 3 "" H 5500 5600 50  0001 C CNN
	1    5500 5600
	1    0    0    -1  
$EndComp
Text Notes 5900 6300 0    50   ~ 0
0402
Text Notes 5600 5600 0    50   ~ 0
0402
$Comp
L Device:R_Small_US R?
U 1 1
P 6800 5900
AR Path="/5EF41CB3/5F08BBD8" Ref="R?"  Part="1" 
AR Path="/5F08BBD8" Ref="R5"  Part="1" 
F 0 "R5" V 6595 5900 50  0000 C CNN
F 1 "100" V 6686 5900 50  0000 C CNN
F 2 "Resistor_SMD:R_0402_1005Metric" H 6800 5900 50  0001 C CNN
F 3 "~" H 6800 5900 50  0001 C CNN
F 4 "100 Ohm 0402 1% 1/16W" V 6800 5900 50  0001 C CNN "Comment"
F 5 "0402_R" H 6800 5900 50  0001 C CNN "Package"
F 6 " C25076" V 6800 5900 50  0001 C CNN "LCSC"
	1    6800 5900
	0    1    1    0   
$EndComp
Wire Wire Line
	5900 6200 6900 6200
Wire Wire Line
	6000 5900 6700 5900
Wire Wire Line
	6900 6200 6900 5900
Connection ~ 6900 6200
Text Notes 6700 6100 0    50   ~ 0
0402
Text Notes 7900 6200 0    50   ~ 0
0603
Text Notes 8300 6200 0    50   ~ 0
0603
Text Notes 7900 5900 0    50   ~ 0
0805
Text Notes 8300 5900 0    50   ~ 0
0805
$Comp
L Switch:SW_Push SW?
U 1 1
P 5800 5900
AR Path="/5EF41CB3/5EFB4E88" Ref="SW?"  Part="1" 
AR Path="/5EFB4E88" Ref="SW2"  Part="1" 
F 0 "SW2" H 6000 6100 50  0000 C CNN
F 1 "TS-1187A-C-C-B" H 6300 6000 50  0000 C CNN
F 2 "timekey:SW_Push_PTS526" H 5800 6100 50  0001 C CNN
F 3 "https://datasheet.lcsc.com/szlcsc/XKB-TS-1187A-C-C-A_C318889.pdf" H 5800 6100 50  0001 C CNN
F 4 "Tactile Switch SPST 5.10mm X 5.10mm X 1.7mm 50mA 12VDC" H 5800 5900 50  0001 C CNN "Comment"
F 5 "SW-4_5.1x5.1x1.7" H 5800 5900 50  0001 C CNN "Package"
F 6 "C318889" H 5800 5900 50  0001 C CNN "LCSC"
	1    5800 5900
	1    0    0    -1  
$EndComp
$EndSCHEMATC
